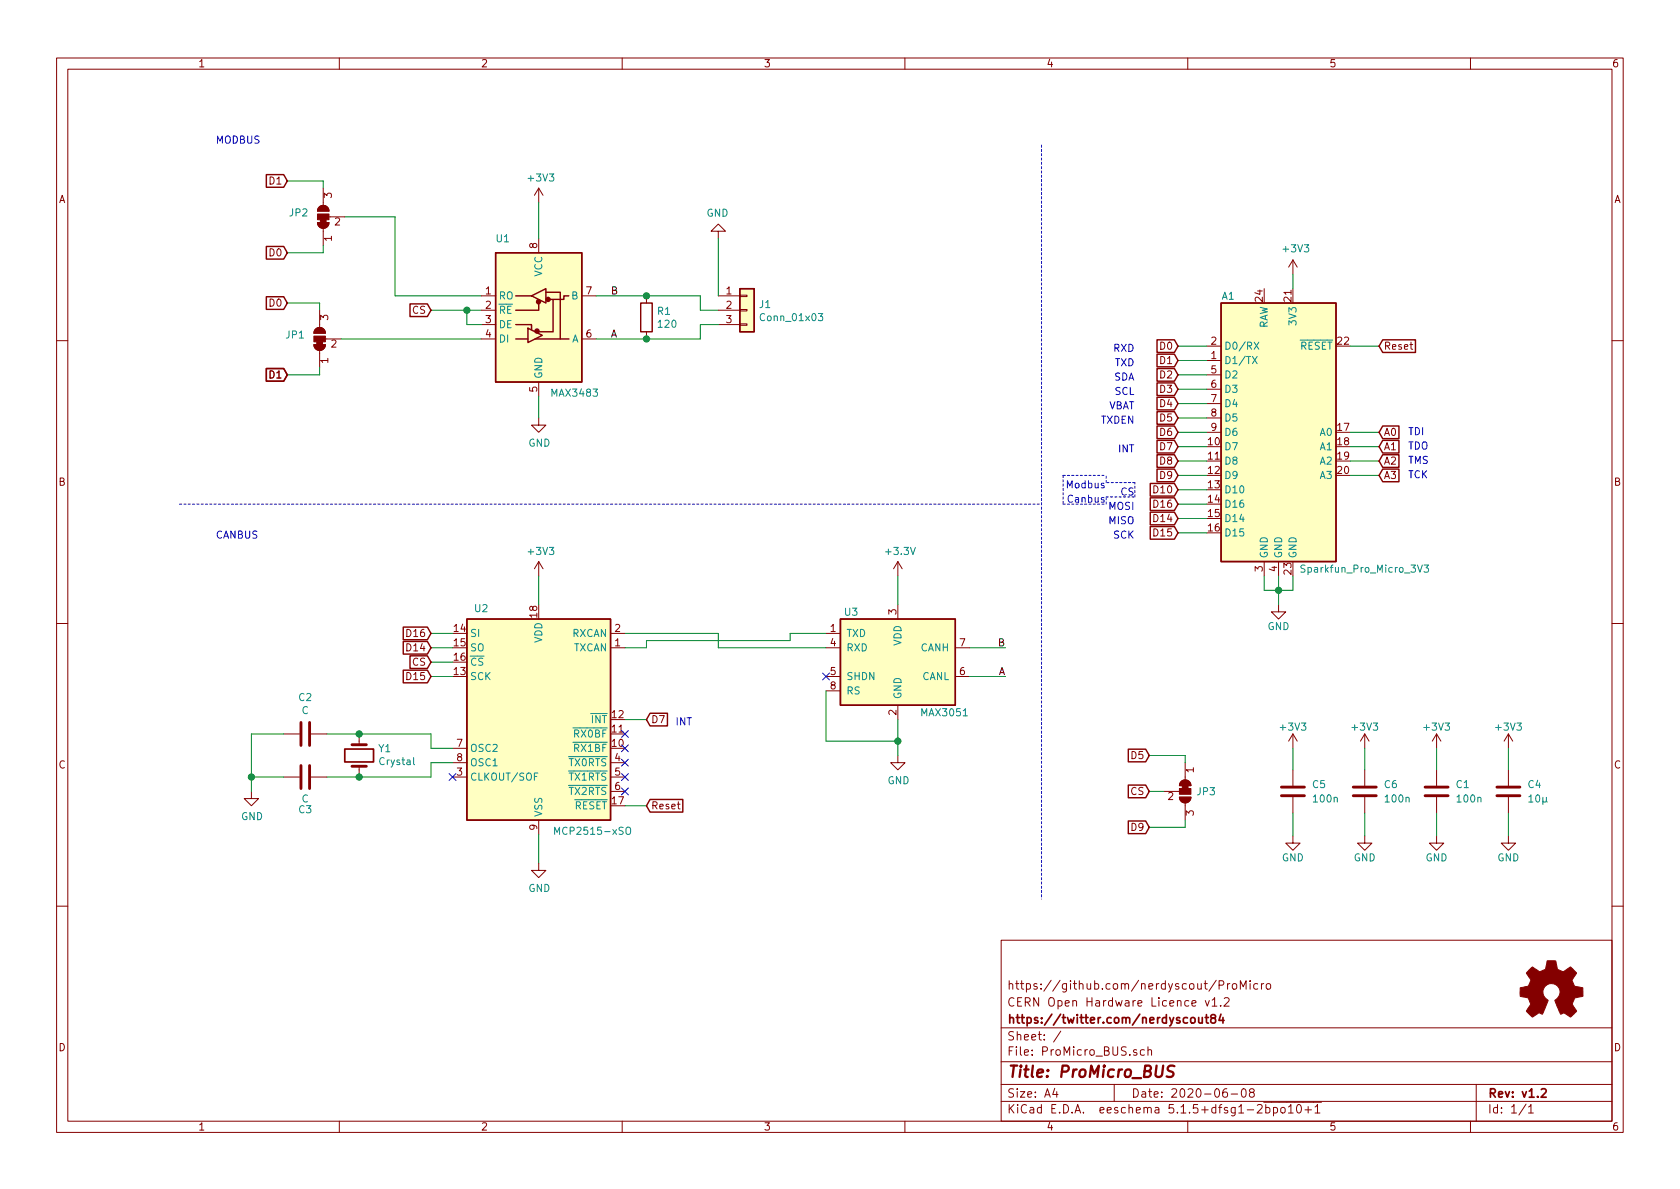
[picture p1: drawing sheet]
EESchema Schematic File Version 4
EELAYER 30 0
EELAYER END
$Descr A4 11693 8268
encoding utf-8
Sheet 1 1
Title "ProMicro_BUS"
Date "2020-06-08"
Rev "v1.2"
Comp "https://twitter.com/nerdyscout84"
Comment1 "CERN Open Hardware Licence v1.2"
Comment2 "https://github.com/nerdyscout/ProMicro"
Comment3 ""
Comment4 ""
$EndDescr
Text GLabel 3000 4700 0    50   Input ~ 0
D15
Text GLabel 3000 4600 0    50   Input ~ 0
CS
Wire Wire Line
	3000 4600 3150 4600
Wire Wire Line
	3000 4700 3150 4700
Text GLabel 3000 4400 0    50   Input ~ 0
D16
Text GLabel 3000 4500 0    50   Input ~ 0
D14
Wire Wire Line
	3000 4500 3150 4500
Wire Wire Line
	3000 4400 3150 4400
Wire Wire Line
	3000 5200 3150 5200
Wire Wire Line
	3000 5300 3150 5300
Wire Wire Line
	2500 5100 3000 5100
Wire Wire Line
	3000 5100 3000 5200
Wire Wire Line
	3000 5400 3000 5300
$Comp
L power:GND #PWR0113
U 1 1
P 3750 6000
F 0 "#PWR0113" H 3750 5750 50  0001 C CNN
F 1 "GND" H 3755 5827 50  0000 C CNN
F 2 "" H 3750 6000 50  0001 C CNN
F 3 "" H 3750 6000 50  0001 C CNN
	1    3750 6000
	1    0    0    -1  
$EndComp
Connection ~ 2500 5100
Wire Wire Line
	2500 5400 3000 5400
Connection ~ 2500 5400
Wire Wire Line
	2275 5400 2500 5400
Wire Wire Line
	2275 5100 2500 5100
$Comp
L Device:Crystal Y1
U 1 1
P 2500 5250
F 0 "Y1" V 2545 5119 50  0000 R CNN
F 1 "Crystal" V 2455 5119 50  0000 R CNN
F 2 "Crystal:Crystal_SMD_5032-2Pin_5.0x3.2mm" H 2500 5250 50  0001 C CNN
F 3 "~" H 2500 5250 50  0001 C CNN
F 4 "canbus" H 2500 5250 50  0001 C CNN "Variant"
	1    2500 5250
	0    -1   -1   0   
$EndComp
$Comp
L Device:C C2
U 1 1
P 2125 5100
F 0 "C2" V 2376 5100 50  0000 C CNN
F 1 "C" V 2285 5100 50  0000 C CNN
F 2 "Capacitor_SMD:C_0603_1608Metric" H 2163 4950 50  0001 C CNN
F 3 "~" H 2125 5100 50  0001 C CNN
F 4 "canbus" H 2125 5100 50  0001 C CNN "Variant"
	1    2125 5100
	0    -1   -1   0   
$EndComp
Wire Wire Line
	1975 5400 1750 5400
Wire Wire Line
	1975 5100 1750 5100
Connection ~ 1750 5400
Wire Wire Line
	1750 5400 1750 5500
$Comp
L power:GND #PWR0114
U 1 1
P 1750 5500
F 0 "#PWR0114" H 1750 5250 50  0001 C CNN
F 1 "GND" H 1755 5327 50  0000 C CNN
F 2 "" H 1750 5500 50  0001 C CNN
F 3 "" H 1750 5500 50  0001 C CNN
	1    1750 5500
	1    0    0    -1  
$EndComp
Wire Wire Line
	1750 5100 1750 5400
$Comp
L Device:C C3
U 1 1
P 2125 5400
F 0 "C3" V 2350 5400 50  0000 C CNN
F 1 "C" V 2275 5400 50  0000 C CNN
F 2 "Capacitor_SMD:C_0603_1608Metric" H 2163 5250 50  0001 C CNN
F 3 "~" H 2125 5400 50  0001 C CNN
F 4 "canbus" H 2125 5400 50  0001 C CNN "Variant"
	1    2125 5400
	0    1    1    0   
$EndComp
Wire Wire Line
	6750 4700 7000 4700
Wire Wire Line
	6750 4500 7000 4500
Text Label 7000 4500 2    50   ~ 0
B
Text Label 7000 4700 2    50   ~ 0
A
Wire Wire Line
	4150 2050 4500 2050
Wire Wire Line
	4150 2350 4500 2350
Wire Wire Line
	4875 2350 4500 2350
Wire Wire Line
	4875 2250 4875 2350
Text Label 4250 2050 0    50   ~ 0
B
Wire Wire Line
	3750 2750 3750 2900
Wire Wire Line
	3350 2250 3250 2250
Wire Wire Line
	3250 2250 3250 2150
Wire Wire Line
	3000 2150 3250 2150
$Comp
L power:+3V3 #PWR0106
U 1 1
P 3750 1400
F 0 "#PWR0106" H 3750 1250 50  0001 C CNN
F 1 "+3V3" H 3765 1573 50  0000 C CNN
F 2 "" H 3750 1400 50  0001 C CNN
F 3 "" H 3750 1400 50  0001 C CNN
	1    3750 1400
	1    0    0    -1  
$EndComp
Text GLabel 2000 2600 0    50   Input ~ 0
D1
Text GLabel 2000 1750 0    50   Input ~ 0
D0
Text Label 4250 2350 0    50   ~ 0
A
$Comp
L Interface_UART:MAX3483 U1
U 1 1
P 3750 2150
F 0 "U1" H 3500 2650 50  0000 C CNN
F 1 "MAX3483" H 4000 1575 50  0000 C CNN
F 2 "Package_SO:SO-8_3.9x4.9mm_P1.27mm" H 3750 1450 50  0001 C CNN
F 3 "https://datasheets.maximintegrated.com/en/ds/MAX3483-MAX3491.pdf" H 3750 2200 50  0001 C CNN
F 4 "MAX3483ECSA+T" H 3750 2150 50  0001 C CNN "manf#"
F 5 "C57664" H 3750 2150 50  0001 C CNN "LCSC#"
F 6 "modbus" H 3750 2150 50  0001 C CNN "Variant"
	1    3750 2150
	1    0    0    -1  
$EndComp
Connection ~ 4500 2350
Wire Wire Line
	4875 2150 4875 2050
Wire Wire Line
	4875 2050 4500 2050
Connection ~ 4500 2050
$Comp
L Device:R R1
U 1 1
P 4500 2200
F 0 "R1" H 4570 2245 50  0000 L CNN
F 1 "120" H 4570 2155 50  0000 L CNN
F 2 "Resistor_SMD:R_0603_1608Metric" V 4430 2200 50  0001 C CNN
F 3 "~" H 4500 2200 50  0001 C CNN
F 4 "modbus" H 4500 2200 50  0001 C CNN "Variant"
	1    4500 2200
	1    0    0    -1  
$EndComp
Wire Wire Line
	3250 2150 3350 2150
Connection ~ 3250 2150
Wire Wire Line
	3750 1400 3750 1650
Wire Wire Line
	5000 1650 5000 2050
Wire Wire Line
	5000 2250 4875 2250
Wire Wire Line
	5000 2150 4875 2150
$Comp
L power:GND #PWR0107
U 1 1
P 5000 1650
F 0 "#PWR0107" H 5000 1400 50  0001 C CNN
F 1 "GND" H 5005 1477 50  0000 C CNN
F 2 "" H 5000 1650 50  0001 C CNN
F 3 "" H 5000 1650 50  0001 C CNN
	1    5000 1650
	-1   0    0    1   
$EndComp
Wire Wire Line
	9500 5650 9500 5810
Wire Wire Line
	9000 5650 9000 5810
$Comp
L power:GND #PWR02
U 1 1
P 9000 5810
F 0 "#PWR02" H 9000 5560 50  0001 C CNN
F 1 "GND" H 9000 5660 50  0000 C CNN
F 2 "" H 9000 5810 50  0001 C CNN
F 3 "" H 9000 5810 50  0001 C CNN
	1    9000 5810
	1    0    0    -1  
$EndComp
$Comp
L power:GND #PWR04
U 1 1
P 9500 5810
F 0 "#PWR04" H 9500 5560 50  0001 C CNN
F 1 "GND" H 9500 5660 50  0000 C CNN
F 2 "" H 9500 5810 50  0001 C CNN
F 3 "" H 9500 5810 50  0001 C CNN
	1    9500 5810
	1    0    0    -1  
$EndComp
$Comp
L Device:C C5
U 1 1
P 9000 5500
F 0 "C5" H 9130 5550 50  0000 L CNN
F 1 "100n" H 9130 5450 50  0000 L CNN
F 2 "Capacitor_SMD:C_0603_1608Metric" H 9038 5350 50  0001 C CNN
F 3 "~" H 9000 5500 50  0001 C CNN
F 4 "modbus, canbus" H 9000 5500 50  0001 C CNN "Variant"
F 5 "CC0603KRX7R9BB104" H 9000 5500 50  0001 C CNN "manf#"
F 6 "C14663" H 9000 5500 50  0001 C CNN "LCSC#"
	1    9000 5500
	1    0    0    -1  
$EndComp
Wire Wire Line
	9000 5200 9000 5350
$Comp
L power:+3V3 #PWR01
U 1 1
P 9000 5200
F 0 "#PWR01" H 9000 5050 50  0001 C CNN
F 1 "+3V3" H 9000 5350 50  0000 C CNN
F 2 "" H 9000 5200 50  0001 C CNN
F 3 "" H 9000 5200 50  0001 C CNN
	1    9000 5200
	1    0    0    -1  
$EndComp
Wire Wire Line
	10500 5650 10500 5810
Wire Wire Line
	10000 5650 10000 5810
$Comp
L Device:C C4
U 1 1
P 10500 5500
F 0 "C4" H 10630 5550 50  0000 L CNN
F 1 "10µ" H 10630 5450 50  0000 L CNN
F 2 "Capacitor_SMD:C_0603_1608Metric" H 10538 5350 50  0001 C CNN
F 3 "~" H 10500 5500 50  0001 C CNN
F 4 "modbus, canbus" H 10500 5500 50  0001 C CNN "Variant"
	1    10500 5500
	1    0    0    -1  
$EndComp
$Comp
L Graphic:Logo_Open_Hardware_Small LOGO1
U 1 1
P 10800 6900
F 0 "LOGO1" H 10800 7175 50  0001 C CNN
F 1 "Logo_Open_Hardware_Small" H 10800 6675 50  0001 C CNN
F 2 "Symbol:OSHW-Symbol_6.7x6mm_SilkScreen" H 10800 6900 50  0001 C CNN
F 3 "" H 10800 6900 50  0001 C CNN
	1    10800 6900
	1    0    0    -1  
$EndComp
$Comp
L power:GND #PWR0109
U 1 1
P 10500 5810
F 0 "#PWR0109" H 10500 5560 50  0001 C CNN
F 1 "GND" H 10500 5660 50  0000 C CNN
F 2 "" H 10500 5810 50  0001 C CNN
F 3 "" H 10500 5810 50  0001 C CNN
	1    10500 5810
	1    0    0    -1  
$EndComp
$Comp
L power:GND #PWR0104
U 1 1
P 10000 5810
F 0 "#PWR0104" H 10000 5560 50  0001 C CNN
F 1 "GND" H 10000 5660 50  0000 C CNN
F 2 "" H 10000 5810 50  0001 C CNN
F 3 "" H 10000 5810 50  0001 C CNN
	1    10000 5810
	1    0    0    -1  
$EndComp
Wire Wire Line
	10000 5200 10000 5350
Wire Wire Line
	10500 5200 10500 5350
$Comp
L Device:C C6
U 1 1
P 9500 5500
F 0 "C6" H 9630 5550 50  0000 L CNN
F 1 "100n" H 9630 5450 50  0000 L CNN
F 2 "Capacitor_SMD:C_0603_1608Metric" H 9538 5350 50  0001 C CNN
F 3 "~" H 9500 5500 50  0001 C CNN
F 4 "modbus, canbus" H 9500 5500 50  0001 C CNN "Variant"
F 5 "CC0603KRX7R9BB104" H 9500 5500 50  0001 C CNN "manf#"
F 6 "C14663" H 9500 5500 50  0001 C CNN "LCSC#"
	1    9500 5500
	1    0    0    -1  
$EndComp
$Comp
L power:+3V3 #PWR0110
U 1 1
P 10500 5200
F 0 "#PWR0110" H 10500 5050 50  0001 C CNN
F 1 "+3V3" H 10500 5350 50  0000 C CNN
F 2 "" H 10500 5200 50  0001 C CNN
F 3 "" H 10500 5200 50  0001 C CNN
	1    10500 5200
	1    0    0    -1  
$EndComp
$Comp
L power:+3V3 #PWR03
U 1 1
P 9500 5200
F 0 "#PWR03" H 9500 5050 50  0001 C CNN
F 1 "+3V3" H 9500 5350 50  0000 C CNN
F 2 "" H 9500 5200 50  0001 C CNN
F 3 "" H 9500 5200 50  0001 C CNN
	1    9500 5200
	1    0    0    -1  
$EndComp
$Comp
L power:+3V3 #PWR0103
U 1 1
P 10000 5200
F 0 "#PWR0103" H 10000 5050 50  0001 C CNN
F 1 "+3V3" H 10000 5350 50  0000 C CNN
F 2 "" H 10000 5200 50  0001 C CNN
F 3 "" H 10000 5200 50  0001 C CNN
	1    10000 5200
	1    0    0    -1  
$EndComp
Wire Wire Line
	9500 5200 9500 5350
$Comp
L Device:C C1
U 1 1
P 10000 5500
F 0 "C1" H 10130 5550 50  0000 L CNN
F 1 "100n" H 10130 5450 50  0000 L CNN
F 2 "Capacitor_SMD:C_0603_1608Metric" H 10038 5350 50  0001 C CNN
F 3 "~" H 10000 5500 50  0001 C CNN
F 4 "modbus, canbus" H 10000 5500 50  0001 C CNN "Variant"
F 5 "CC0603KRX7R9BB104" H 10000 5500 50  0001 C CNN "manf#"
F 6 "C14663" H 10000 5500 50  0001 C CNN "LCSC#"
	1    10000 5500
	1    0    0    -1  
$EndComp
Text GLabel 4500 5600 2    50   Input ~ 0
Reset
NoConn ~ 4350 5100
Text GLabel 4500 5000 2    50   Input ~ 0
D7
Wire Wire Line
	4350 5000 4500 5000
$Comp
L Interface_CAN_LIN:MCP2515-xSO U2
U 1 1
P 3750 5000
F 0 "U2" H 3350 5775 50  0000 C CNN
F 1 "MCP2515-xSO" H 4125 4225 50  0000 C CNN
F 2 "Package_SO:SOIC-18W_7.5x11.6mm_P1.27mm" H 3750 4100 50  0001 C CIN
F 3 "http://ww1.microchip.com/downloads/en/DeviceDoc/21801e.pdf" H 3850 4200 50  0001 C CNN
F 4 "MCP2515-I/SO" H 3750 5000 50  0001 C CNN "manf#"
F 5 "canbus" H 3750 5000 50  0001 C CNN "Variant"
F 6 "C12368" H 3750 5000 50  0001 C CNN "LCSC#"
	1    3750 5000
	1    0    0    -1  
$EndComp
Wire Wire Line
	4350 4500 4500 4500
Wire Wire Line
	4500 4500 4500 4450
Wire Wire Line
	4500 4450 5500 4450
Wire Wire Line
	5000 4400 5000 4500
Wire Wire Line
	5500 4450 5500 4400
NoConn ~ 4350 5200
Wire Wire Line
	3750 5800 3750 6000
Wire Wire Line
	4350 5600 4500 5600
Wire Wire Line
	5500 4400 5750 4400
Wire Wire Line
	5000 4500 5750 4500
Wire Wire Line
	5750 4800 5750 5150
Wire Wire Line
	6250 5000 6250 5150
Connection ~ 6250 5150
Wire Wire Line
	6250 5150 6250 5250
Wire Wire Line
	5750 5150 6250 5150
Wire Wire Line
	6250 4000 6250 4200
$Comp
L Interface_UART:MAX3051 U3
U 1 1
P 6250 4600
F 0 "U3" H 5925 4950 50  0000 C CNN
F 1 "MAX3051" H 6575 4250 50  0000 C CNN
F 2 "Package_TO_SOT_SMD:SOT-23-8" H 6250 4600 50  0001 C CIN
F 3 "http://datasheets.maximintegrated.com/en/ds/MAX3051.pdf" H 6250 4600 50  0001 C CNN
F 4 "canbus" H 6250 4600 50  0001 C CNN "Variant"
F 5 "MAX3051EKA+T" H 6250 4600 50  0001 C CNN "manf#"
F 6 "C112005" H 6250 4600 50  0001 C CNN "LCSC#"
	1    6250 4600
	1    0    0    -1  
$EndComp
$Comp
L power:GND #PWR0111
U 1 1
P 6250 5250
F 0 "#PWR0111" H 6250 5000 50  0001 C CNN
F 1 "GND" H 6255 5077 50  0000 C CNN
F 2 "" H 6250 5250 50  0001 C CNN
F 3 "" H 6250 5250 50  0001 C CNN
	1    6250 5250
	1    0    0    -1  
$EndComp
Wire Wire Line
	4350 4400 5000 4400
Wire Wire Line
	3750 4000 3750 4200
$Comp
L Connector_Generic:Conn_01x03 J1
U 1 1
P 5200 2150
F 0 "J1" H 5280 2192 50  0000 L CNN
F 1 "Conn_01x03" H 5280 2101 50  0000 L CNN
F 2 "TerminalBlock_TE-Connectivity:TerminalBlock_TE_282834-3_1x03_P2.54mm_Horizontal" H 5200 2150 50  0001 C CNN
F 3 "~" H 5200 2150 50  0001 C CNN
F 4 "modbus, canbus" H 5200 2150 50  0001 C CNN "Variant"
	1    5200 2150
	1    0    0    -1  
$EndComp
$Comp
L power:+3.3V #PWR0112
U 1 1
P 6250 4000
F 0 "#PWR0112" H 6250 3850 50  0001 C CNN
F 1 "+3.3V" H 6265 4173 50  0000 C CNN
F 2 "" H 6250 4000 50  0001 C CNN
F 3 "" H 6250 4000 50  0001 C CNN
	1    6250 4000
	1    0    0    -1  
$EndComp
$Comp
L power:+3V3 #PWR0108
U 1 1
P 3750 4000
F 0 "#PWR0108" H 3750 3850 50  0001 C CNN
F 1 "+3V3" H 3765 4173 50  0000 C CNN
F 2 "" H 3750 4000 50  0001 C CNN
F 3 "" H 3750 4000 50  0001 C CNN
	1    3750 4000
	1    0    0    -1  
$EndComp
$Comp
L power:GND #PWR0105
U 1 1
P 3750 2900
F 0 "#PWR0105" H 3750 2650 50  0001 C CNN
F 1 "GND" H 3755 2727 50  0000 C CNN
F 2 "" H 3750 2900 50  0001 C CNN
F 3 "" H 3750 2900 50  0001 C CNN
	1    3750 2900
	1    0    0    -1  
$EndComp
NoConn ~ 4350 5500
NoConn ~ 4350 5400
NoConn ~ 4350 5300
Wire Notes Line
	1250 3500 7250 3500
Wire Notes Line
	7250 1000 7250 6250
Text Notes 1500 1000 0    50   ~ 0
MODBUS
Text Notes 1500 3750 0    50   ~ 0
CANBUS
NoConn ~ 5750 4700
NoConn ~ 3150 5400
Wire Wire Line
	2750 2050 2750 1500
Wire Wire Line
	2750 2050 3350 2050
Wire Wire Line
	2400 1500 2750 1500
Wire Wire Line
	2000 1750 2250 1750
Wire Wire Line
	2000 2600 2225 2600
Wire Wire Line
	2375 2350 3350 2350
Text GLabel 2000 2100 0    50   Input ~ 0
D0
Text GLabel 2000 2600 0    50   Input ~ 0
D1
Text GLabel 2000 1250 0    50   Input ~ 0
D1
Wire Wire Line
	2000 1250 2250 1250
Wire Wire Line
	2225 2100 2000 2100
Text GLabel 3000 2150 0    50   Input ~ 0
CS
Text Notes 4700 5050 0    50   ~ 0
INT
$Comp
L Jumper:SolderJumper_3_Bridged12 JP1
U 1 1
P 2225 2350
F 0 "JP1" V 2250 2450 50  0000 L CNN
F 1 "SolderJumper_3_Bridged12" H 2250 2475 50  0001 C CNN
F 2 "Jumper:SolderJumper-3_P1.3mm_Bridged12_RoundedPad1.0x1.5mm" H 2225 2350 50  0001 C CNN
F 3 "~" H 2225 2350 50  0001 C CNN
	1    2225 2350
	0    -1   -1   0   
$EndComp
$Comp
L Jumper:SolderJumper_3_Bridged12 JP2
U 1 1
P 2250 1500
F 0 "JP2" V 2275 1600 50  0000 L CNN
F 1 "SolderJumper_3_Bridged12" H 2275 1625 50  0001 C CNN
F 2 "Jumper:SolderJumper-3_P1.3mm_Bridged12_RoundedPad1.0x1.5mm" H 2250 1500 50  0001 C CNN
F 3 "~" H 2250 1500 50  0001 C CNN
	1    2250 1500
	0    -1   -1   0   
$EndComp
Wire Wire Line
	2250 1300 2250 1250
Wire Wire Line
	2250 1750 2250 1700
Wire Wire Line
	2225 2150 2225 2100
Wire Wire Line
	2225 2600 2225 2550
$Comp
L Jumper:SolderJumper_3_Bridged12 JP3
U 1 1
P 8250 5500
F 0 "JP3" V 8250 5575 50  0000 L CNN
F 1 "SolderJumper_3_Bridged12" H 8275 5625 50  0001 C CNN
F 2 "Jumper:SolderJumper-3_P1.3mm_Bridged12_RoundedPad1.0x1.5mm" H 8250 5500 50  0001 C CNN
F 3 "~" H 8250 5500 50  0001 C CNN
	1    8250 5500
	0    1    1    0   
$EndComp
Text Notes 7900 2850 2    50   ~ 0
VBAT
Wire Notes Line
	7400 3300 7700 3300
Wire Notes Line
	7400 3500 7700 3500
Wire Notes Line
	7400 3300 7400 3500
Wire Notes Line
	7700 3350 7700 3300
Wire Notes Line
	7900 3350 7700 3350
Wire Notes Line
	7900 3450 7900 3350
Wire Notes Line
	7700 3450 7900 3450
Wire Notes Line
	7700 3500 7700 3450
Text Notes 7900 3150 2    50   ~ 0
INT
Text Notes 7700 3500 2    50   ~ 0
Canbus
Text Notes 7700 3400 2    50   ~ 0
Modbus
Text Notes 7900 2450 2    50   ~ 0
RXD
Text Notes 7900 2750 2    50   ~ 0
SCL
Text Notes 7900 2650 2    50   ~ 0
SDA
Text Notes 7900 2550 2    50   ~ 0
TXD
Text Notes 7900 3450 2    50   ~ 0
CS
Text Notes 7900 3750 2    50   ~ 0
SCK
Text Notes 7900 3650 2    50   ~ 0
MISO
Text Notes 7900 3550 2    50   ~ 0
MOSI
$Comp
L power:GND #PWR0101
U 1 1
P 8900 4200
F 0 "#PWR0101" H 8900 3950 50  0001 C CNN
F 1 "GND" H 8900 4050 50  0000 C CNN
F 2 "" H 8900 4200 50  0001 C CNN
F 3 "" H 8900 4200 50  0001 C CNN
	1    8900 4200
	1    0    0    -1  
$EndComp
Wire Wire Line
	8900 4100 8900 4200
Wire Wire Line
	9000 4100 8900 4100
Wire Wire Line
	9000 4000 9000 4100
Connection ~ 8900 4100
Wire Wire Line
	8900 4000 8900 4100
Wire Wire Line
	8800 4000 8800 4100
Wire Wire Line
	8800 4100 8900 4100
Wire Wire Line
	9400 3000 9600 3000
Wire Wire Line
	9400 3100 9600 3100
Wire Wire Line
	9400 3200 9600 3200
Wire Wire Line
	9400 3300 9600 3300
Text GLabel 8200 3700 0    50   Input ~ 0
D15
Text GLabel 8200 3500 0    50   Input ~ 0
D16
Text GLabel 8200 3600 0    50   Input ~ 0
D14
Text GLabel 8200 2800 0    50   Input ~ 0
D4
Text GLabel 8200 2900 0    50   Input ~ 0
D5
Text GLabel 8200 3000 0    50   Input ~ 0
D6
Wire Wire Line
	8200 2800 8400 2800
Text GLabel 8200 3300 0    50   Input ~ 0
D9
Text GLabel 8200 3200 0    50   Input ~ 0
D8
Text GLabel 8200 3100 0    50   Input ~ 0
D7
Wire Wire Line
	8200 3200 8400 3200
Text GLabel 8200 3400 0    50   Input ~ 0
D10
Wire Wire Line
	8200 3600 8400 3600
Wire Wire Line
	8200 3400 8400 3400
Wire Wire Line
	8200 3500 8400 3500
Wire Wire Line
	8200 3700 8400 3700
Wire Wire Line
	8200 3300 8400 3300
Text GLabel 8200 2400 0    50   Input ~ 0
D0
Text GLabel 8200 2500 0    50   Input ~ 0
D1
Text GLabel 8200 2700 0    50   Input ~ 0
D3
Text GLabel 8200 2600 0    50   Input ~ 0
D2
Wire Wire Line
	8200 2500 8400 2500
Wire Wire Line
	8200 2600 8400 2600
Wire Wire Line
	8200 2700 8400 2700
Wire Wire Line
	8200 2400 8400 2400
Text GLabel 9600 2400 2    50   Input ~ 0
Reset
Wire Wire Line
	9400 2400 9600 2400
Wire Wire Line
	9000 1900 9000 2000
$Comp
L power:+3V3 #PWR0102
U 1 1
P 9000 1900
F 0 "#PWR0102" H 9000 1750 50  0001 C CNN
F 1 "+3V3" H 9020 2080 50  0000 C CNN
F 2 "" H 9000 1900 50  0001 C CNN
F 3 "" H 9000 1900 50  0001 C CNN
	1    9000 1900
	1    0    0    -1  
$EndComp
Wire Wire Line
	8200 2900 8400 2900
Text Notes 9800 3330 0    50   ~ 0
TCK
Text Notes 9800 3230 0    50   ~ 0
TMS
Text Notes 9800 3130 0    50   ~ 0
TDO
Text Notes 9800 3030 0    50   ~ 0
TDI
Text GLabel 9600 3200 2    50   Input ~ 0
A2
Text GLabel 9600 3100 2    50   Input ~ 0
A1
Text GLabel 9600 3000 2    50   Input ~ 0
A0
Text GLabel 9600 3300 2    50   Input ~ 0
A3
Wire Wire Line
	8200 3100 8400 3100
Wire Wire Line
	8200 3000 8400 3000
Text GLabel 8000 5750 0    50   Input ~ 0
D9
Text GLabel 8000 5500 0    50   Input ~ 0
CS
Wire Wire Line
	8100 5500 8000 5500
Wire Wire Line
	8000 5250 8250 5250
Wire Wire Line
	8250 5250 8250 5300
Wire Wire Line
	8250 5750 8250 5700
Wire Wire Line
	8000 5750 8250 5750
$Comp
L MCU_Module:Sparkfun_Pro_Micro_3V3 A1
U 1 1
P 8900 3000
F 0 "A1" H 8550 3950 50  0000 C CNN
F 1 "Sparkfun_Pro_Micro_3V3" H 9500 2050 50  0000 C CNN
F 2 "Module:Sparkfun_Pro_Micro" H 8900 3000 50  0001 C CIN
F 3 "https://www.sparkfun.com/products/12587" H 8900 2000 50  0001 C CNN
	1    8900 3000
	1    0    0    -1  
$EndComp
Text GLabel 8000 5250 0    50   Input ~ 0
D5
Text Notes 7900 2950 2    50   ~ 0
TXDEN
$EndSCHEMATC
